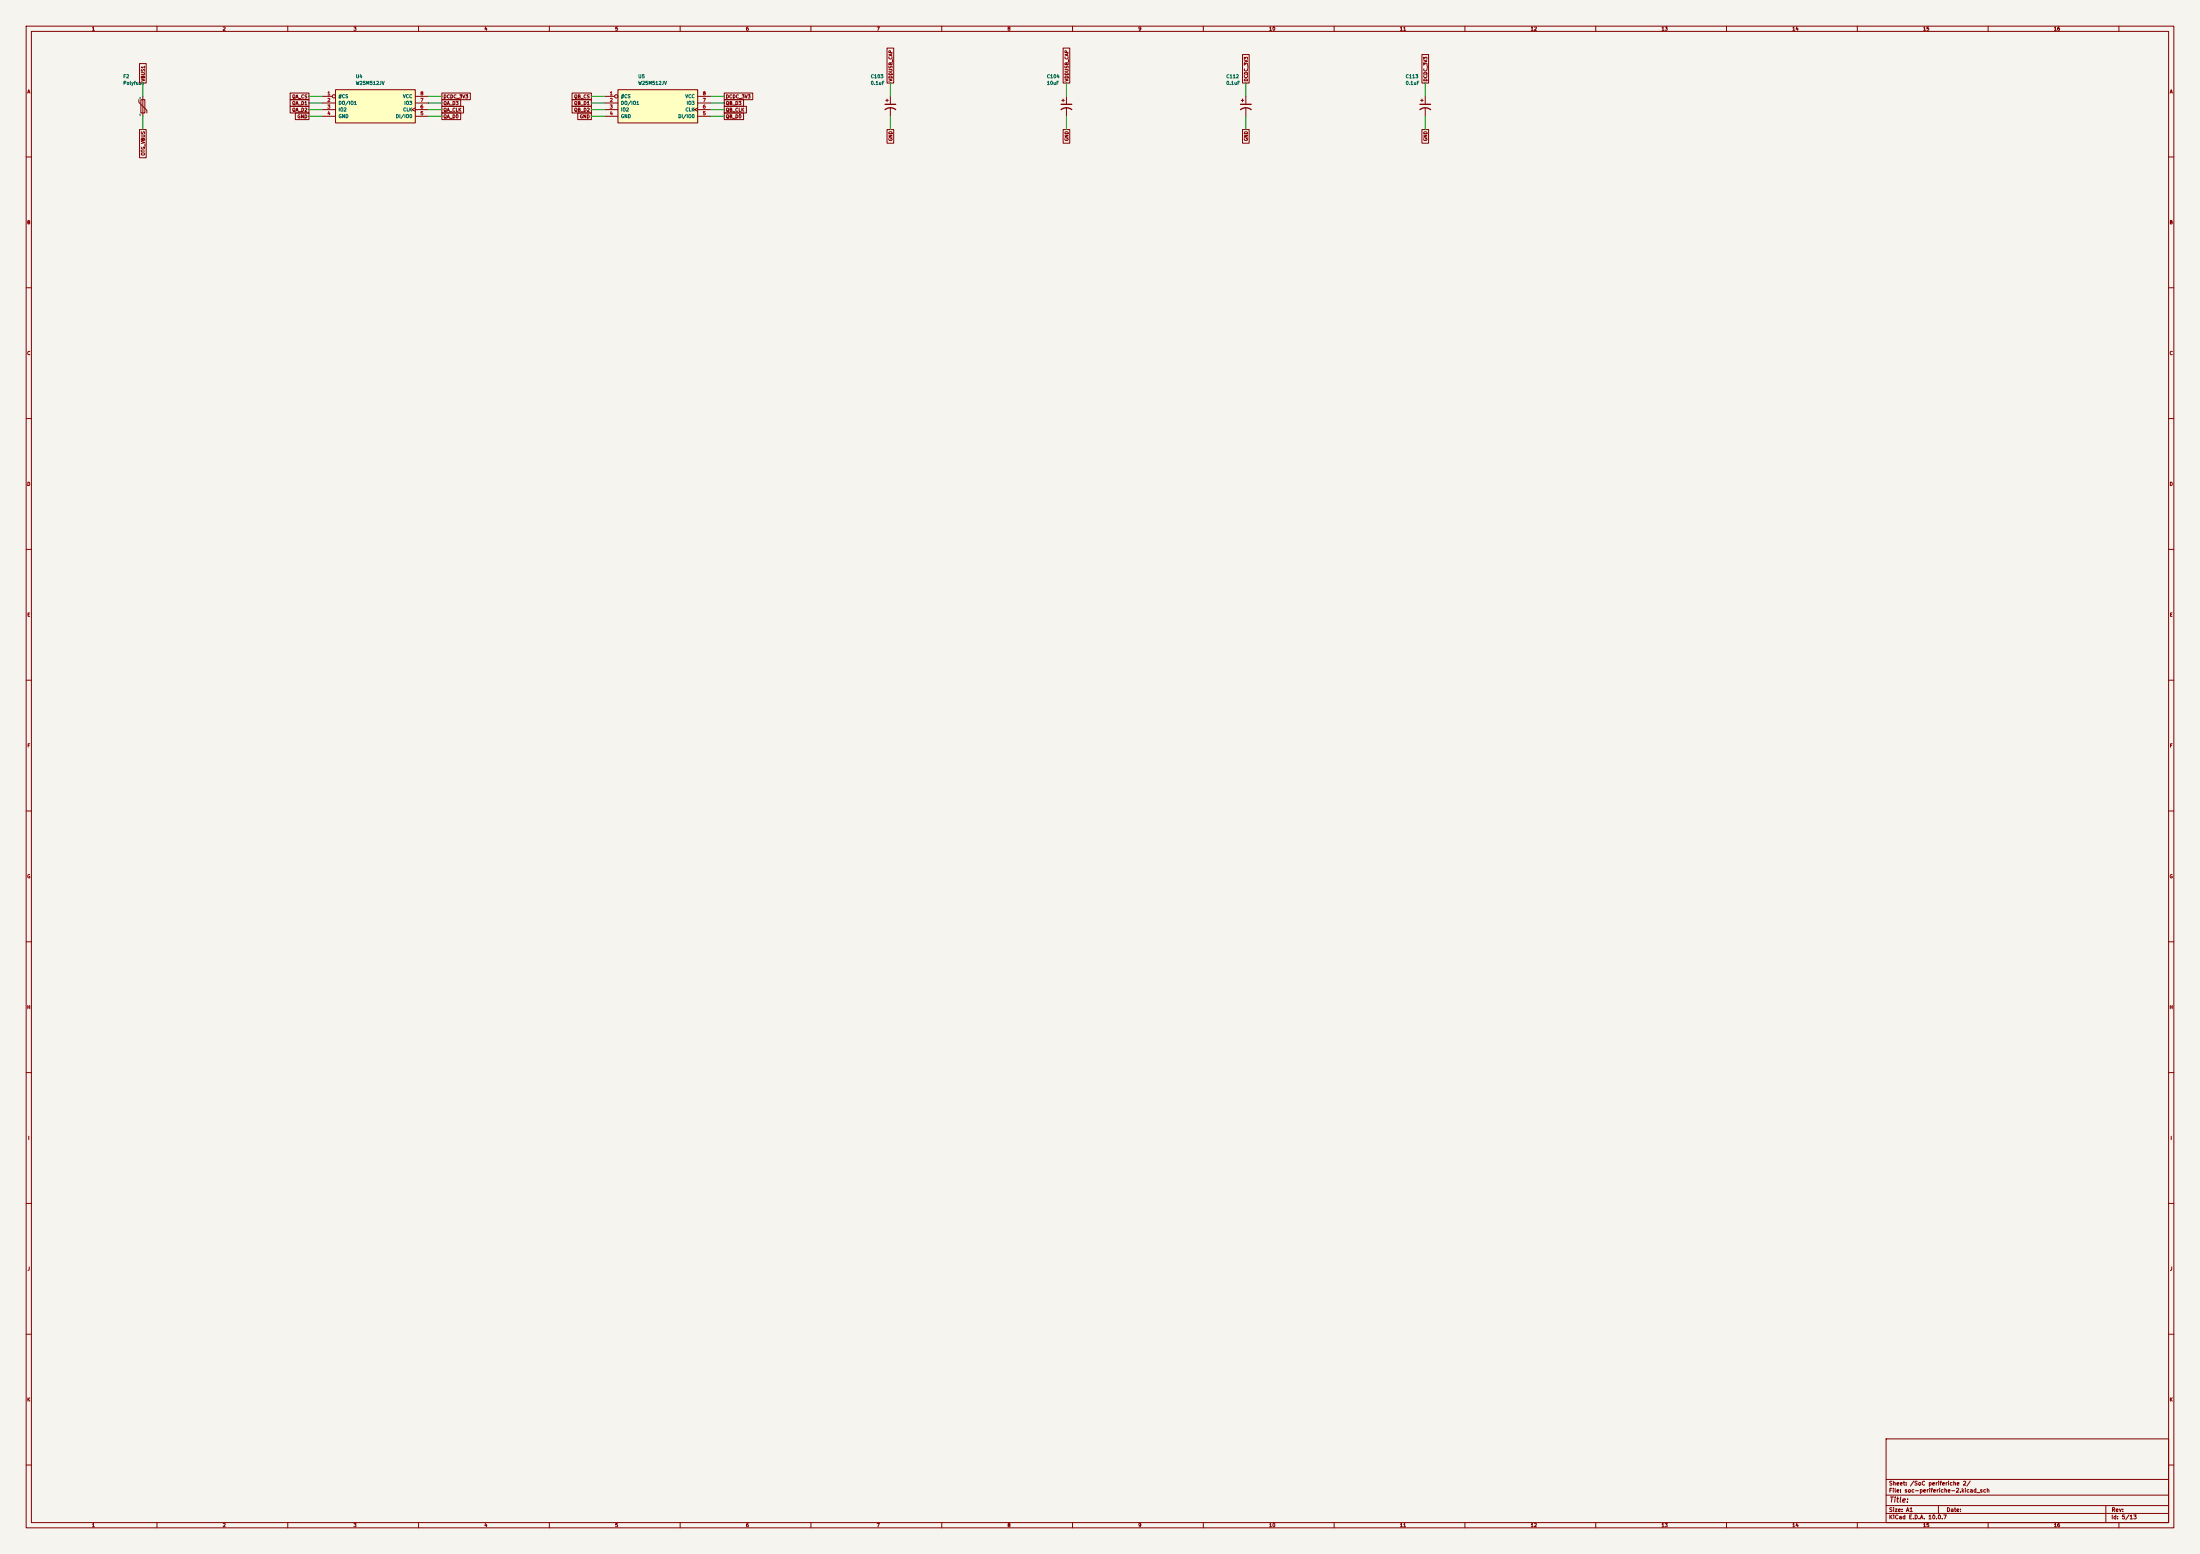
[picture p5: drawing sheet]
(kicad_sch (version 20260306) (generator "eeschema") (generator_version "10.0") (paper "A1") (lib_symbols (symbol "iMX6:Device_Polyfuse"
  (pin_numbers (hide yes))
  (pin_names
   (offset 0))
  (exclude_from_sim no)
  (in_bom yes)
  (on_board yes)
  (in_pos_files yes)
  (duplicate_pin_numbers_are_jumpers no)
  (property "Reference" "F" (at -2.54 0 90) (show_name no) (do_not_autoplace no) (effects (font (size 1.27 1.27))))
  (property "Value" "Device_Polyfuse" (at 2.54 0 90) (show_name no) (do_not_autoplace no) (effects (font (size 1.27 1.27))))
  (property "Footprint" "" (at 1.27 -5.08 0) (show_name no) (do_not_autoplace no) (hide yes) (effects (font (size 1.27 1.27)) (justify left)))
  (property "Datasheet" "" (at 0 0 0) (show_name no) (do_not_autoplace no) (hide yes) (effects (font (size 1.27 1.27))))
  (property "Description" "" (at 0 0 0) (show_name no) (do_not_autoplace no) (hide yes) (effects (font (size 1.27 1.27))))
  (symbol "Device_Polyfuse_0_1"
   (polyline (pts (xy -1.524 2.54) (xy -1.524 1.524) (xy 1.524 -1.524) (xy 1.524 -2.54)) (stroke (width 0) (type solid)) (fill (type none)))
   (rectangle (start -0.762 2.54) (end 0.762 -2.54) (stroke (width 0.254) (type solid)) (fill (type none)))
   (polyline (pts (xy 0 2.54) (xy 0 -2.54)) (stroke (width 0) (type solid)) (fill (type none))))
  (symbol "Device_Polyfuse_1_1"
   (pin passive line (at 0 3.81 270) (length 1.27) (name "~" (effects (font (size 1.27 1.27)))) (number "1" (effects (font (size 1.27 1.27)))))
   (pin passive line (at 0 -3.81 90) (length 1.27) (name "~" (effects (font (size 1.27 1.27)))) (number "2" (effects (font (size 1.27 1.27))))))
  (embedded_fonts no)) (symbol "iMX6:custom_components_W25M512JV"
  (pin_names
   (offset 1.016))
  (exclude_from_sim no)
  (in_bom yes)
  (on_board yes)
  (in_pos_files yes)
  (duplicate_pin_numbers_are_jumpers no)
  (property "Reference" "U" (at 0 1.27 0) (show_name no) (do_not_autoplace no) (effects (font (size 1.524 1.524))))
  (property "Value" "custom_components_W25M512JV" (at 0 -1.27 0) (show_name no) (do_not_autoplace no) (effects (font (size 1.524 1.524))))
  (property "Footprint" "" (at 0 0 0) (show_name no) (do_not_autoplace no) (effects (font (size 1.524 1.524))))
  (property "Datasheet" "" (at 0 0 0) (show_name no) (do_not_autoplace no) (effects (font (size 1.524 1.524))))
  (property "Description" "" (at 0 0 0) (show_name no) (do_not_autoplace no) (hide yes) (effects (font (size 1.27 1.27))))
  (symbol "custom_components_W25M512JV_0_1"
   (rectangle (start -15.24 6.35) (end 15.24 -6.35) (stroke (width 0) (type solid)) (fill (type background))))
  (symbol "custom_components_W25M512JV_1_1"
   (pin passive inverted (at -20.32 3.81 0) (length 5.08) (name "#CS" (effects (font (size 1.27 1.27)))) (number "1" (effects (font (size 1.27 1.27)))))
   (pin bidirectional line (at -20.32 1.27 0) (length 5.08) (name "DO/IO1" (effects (font (size 1.27 1.27)))) (number "2" (effects (font (size 1.27 1.27)))))
   (pin bidirectional line (at -20.32 -1.27 0) (length 5.08) (name "IO2" (effects (font (size 1.27 1.27)))) (number "3" (effects (font (size 1.27 1.27)))))
   (pin power_in line (at -20.32 -3.81 0) (length 5.08) (name "GND" (effects (font (size 1.27 1.27)))) (number "4" (effects (font (size 1.27 1.27)))))
   (pin passive line (at 20.32 -3.81 180) (length 5.08) (name "DI/IO0" (effects (font (size 1.27 1.27)))) (number "5" (effects (font (size 1.27 1.27)))))
   (pin passive clock (at 20.32 -1.27 180) (length 5.08) (name "CLK" (effects (font (size 1.27 1.27)))) (number "6" (effects (font (size 1.27 1.27)))))
   (pin bidirectional line (at 20.32 1.27 180) (length 5.08) (name "IO3" (effects (font (size 1.27 1.27)))) (number "7" (effects (font (size 1.27 1.27)))))
   (pin power_in line (at 20.32 3.81 180) (length 5.08) (name "VCC" (effects (font (size 1.27 1.27)))) (number "8" (effects (font (size 1.27 1.27))))))
  (embedded_fonts no)) (symbol "iMX6:Device_CP1"
  (pin_numbers (hide yes))
  (pin_names
   (offset 0.254) (hide yes))
  (exclude_from_sim no)
  (in_bom yes)
  (on_board yes)
  (in_pos_files yes)
  (duplicate_pin_numbers_are_jumpers no)
  (property "Reference" "C" (at 0.635 2.54 0) (show_name no) (do_not_autoplace no) (effects (font (size 1.27 1.27)) (justify left)))
  (property "Value" "Device_CP1" (at 0.635 -2.54 0) (show_name no) (do_not_autoplace no) (effects (font (size 1.27 1.27)) (justify left)))
  (property "Footprint" "" (at 0 0 0) (show_name no) (do_not_autoplace no) (hide yes) (effects (font (size 1.27 1.27))))
  (property "Datasheet" "" (at 0 0 0) (show_name no) (do_not_autoplace no) (hide yes) (effects (font (size 1.27 1.27))))
  (property "Description" "" (at 0 0 0) (show_name no) (do_not_autoplace no) (hide yes) (effects (font (size 1.27 1.27))))
  (symbol "Device_CP1_0_1"
   (polyline (pts (xy -2.032 0.762) (xy 2.032 0.762)) (stroke (width 0.508) (type solid)) (fill (type none)))
   (polyline (pts (xy -1.778 2.286) (xy -0.762 2.286)) (stroke (width 0) (type solid)) (fill (type none)))
   (polyline (pts (xy -1.27 1.778) (xy -1.27 2.794)) (stroke (width 0) (type solid)) (fill (type none)))
   (arc (start -2.032 -1.27) (mid 0 -0.5572) (end 2.032 -1.27) (stroke (width 0.508) (type solid)) (fill (type none))))
  (symbol "Device_CP1_1_1"
   (pin passive line (at 0 3.81 270) (length 2.794) (name "~" (effects (font (size 1.27 1.27)))) (number "1" (effects (font (size 1.27 1.27)))))
   (pin passive line (at 0 -3.81 90) (length 3.302) (name "~" (effects (font (size 1.27 1.27)))) (number "2" (effects (font (size 1.27 1.27))))))
  (embedded_fonts no))) (wire (pts (xy 54.61 36.83) (xy 54.61 31.75)) (stroke (width 0) (type default))) (global_label "VBUS1" (shape passive) (at 54.61 31.75 90) (fields_autoplaced yes) (effects (font (size 1.27 1.27)) (justify left))) (wire (pts (xy 54.61 44.45) (xy 54.61 49.53)) (stroke (width 0) (type default))) (global_label "OTG_VBUS" (shape passive) (at 54.61 49.53 270) (fields_autoplaced yes) (effects (font (size 1.27 1.27)) (justify right))) (symbol (lib_id "iMX6:Device_Polyfuse") (at 54.61 40.64 0) (unit 1) (body_style 1) (exclude_from_sim no) (in_bom yes) (on_board yes) (in_pos_files yes) (dnp no) (property "Reference" "F2" (at 46.99 29.21 0) (effects (font (size 1.27 1.27)) (justify left))) (property "Value" "Polyfuse" (at 46.99 31.75 0) (effects (font (size 1.27 1.27)) (justify left))) (property "Footprint" "Diode_SMD:D_0805_2012Metric" (at 54.61 40.64 0) (hide yes) (effects (font (size 1.27 1.27)))) (property "Datasheet" "" (at 54.61 40.64 0) (hide yes) (effects (font (size 1.27 1.27)))) (property "Description" "" (at 54.61 40.64 0) (hide yes) (effects (font (size 1.27 1.27)))) (pin "1") (pin "2")) (wire (pts (xy 123.19 36.83) (xy 118.11 36.83)) (stroke (width 0) (type default))) (global_label "QA_CS" (shape passive) (at 118.11 36.83 180) (fields_autoplaced yes) (effects (font (size 1.27 1.27)) (justify right))) (wire (pts (xy 123.19 39.37) (xy 118.11 39.37)) (stroke (width 0) (type default))) (global_label "QA_D1" (shape passive) (at 118.11 39.37 180) (fields_autoplaced yes) (effects (font (size 1.27 1.27)) (justify right))) (wire (pts (xy 123.19 41.91) (xy 118.11 41.91)) (stroke (width 0) (type default))) (global_label "QA_D2" (shape passive) (at 118.11 41.91 180) (fields_autoplaced yes) (effects (font (size 1.27 1.27)) (justify right))) (wire (pts (xy 123.19 44.45) (xy 118.11 44.45)) (stroke (width 0) (type default))) (global_label "GND" (shape passive) (at 118.11 44.45 180) (fields_autoplaced yes) (effects (font (size 1.27 1.27)) (justify right))) (wire (pts (xy 163.83 44.45) (xy 168.91 44.45)) (stroke (width 0) (type default))) (global_label "QA_D0" (shape passive) (at 168.91 44.45 0) (fields_autoplaced yes) (effects (font (size 1.27 1.27)) (justify left))) (wire (pts (xy 163.83 41.91) (xy 168.91 41.91)) (stroke (width 0) (type default))) (global_label "QA_CLK" (shape passive) (at 168.91 41.91 0) (fields_autoplaced yes) (effects (font (size 1.27 1.27)) (justify left))) (wire (pts (xy 163.83 39.37) (xy 168.91 39.37)) (stroke (width 0) (type default))) (global_label "QA_D3" (shape passive) (at 168.91 39.37 0) (fields_autoplaced yes) (effects (font (size 1.27 1.27)) (justify left))) (wire (pts (xy 163.83 36.83) (xy 168.91 36.83)) (stroke (width 0) (type default))) (global_label "DCDC_3V3" (shape passive) (at 168.91 36.83 0) (fields_autoplaced yes) (effects (font (size 1.27 1.27)) (justify left))) (symbol (lib_id "iMX6:custom_components_W25M512JV") (at 143.51 40.64 0) (unit 1) (body_style 1) (exclude_from_sim no) (in_bom yes) (on_board yes) (in_pos_files yes) (dnp no) (property "Reference" "U4" (at 135.89 29.21 0) (effects (font (size 1.27 1.27)) (justify left))) (property "Value" "W25M512JV" (at 135.89 31.75 0) (effects (font (size 1.27 1.27)) (justify left))) (property "Footprint" "Custom Components:WSON8_8x6mm" (at 143.51 40.64 0) (hide yes) (effects (font (size 1.27 1.27)))) (property "Datasheet" "" (at 143.51 40.64 0) (hide yes) (effects (font (size 1.27 1.27)))) (property "Description" "" (at 143.51 40.64 0) (hide yes) (effects (font (size 1.27 1.27)))) (pin "1") (pin "2") (pin "3") (pin "4") (pin "5") (pin "6") (pin "7") (pin "8")) (wire (pts (xy 231.14 36.83) (xy 226.06 36.83)) (stroke (width 0) (type default))) (global_label "QB_CS" (shape passive) (at 226.06 36.83 180) (fields_autoplaced yes) (effects (font (size 1.27 1.27)) (justify right))) (wire (pts (xy 231.14 39.37) (xy 226.06 39.37)) (stroke (width 0) (type default))) (global_label "QB_D1" (shape passive) (at 226.06 39.37 180) (fields_autoplaced yes) (effects (font (size 1.27 1.27)) (justify right))) (wire (pts (xy 231.14 41.91) (xy 226.06 41.91)) (stroke (width 0) (type default))) (global_label "QB_D2" (shape passive) (at 226.06 41.91 180) (fields_autoplaced yes) (effects (font (size 1.27 1.27)) (justify right))) (wire (pts (xy 231.14 44.45) (xy 226.06 44.45)) (stroke (width 0) (type default))) (global_label "GND" (shape passive) (at 226.06 44.45 180) (fields_autoplaced yes) (effects (font (size 1.27 1.27)) (justify right))) (wire (pts (xy 271.78 44.45) (xy 276.86 44.45)) (stroke (width 0) (type default))) (global_label "QB_D0" (shape passive) (at 276.86 44.45 0) (fields_autoplaced yes) (effects (font (size 1.27 1.27)) (justify left))) (wire (pts (xy 271.78 41.91) (xy 276.86 41.91)) (stroke (width 0) (type default))) (global_label "QB_CLK" (shape passive) (at 276.86 41.91 0) (fields_autoplaced yes) (effects (font (size 1.27 1.27)) (justify left))) (wire (pts (xy 271.78 39.37) (xy 276.86 39.37)) (stroke (width 0) (type default))) (global_label "QB_D3" (shape passive) (at 276.86 39.37 0) (fields_autoplaced yes) (effects (font (size 1.27 1.27)) (justify left))) (wire (pts (xy 271.78 36.83) (xy 276.86 36.83)) (stroke (width 0) (type default))) (global_label "DCDC_3V3" (shape passive) (at 276.86 36.83 0) (fields_autoplaced yes) (effects (font (size 1.27 1.27)) (justify left))) (symbol (lib_id "iMX6:custom_components_W25M512JV") (at 251.46 40.64 0) (unit 1) (body_style 1) (exclude_from_sim no) (in_bom yes) (on_board yes) (in_pos_files yes) (dnp no) (property "Reference" "U5" (at 243.84 29.21 0) (effects (font (size 1.27 1.27)) (justify left))) (property "Value" "W25M512JV" (at 243.84 31.75 0) (effects (font (size 1.27 1.27)) (justify left))) (property "Footprint" "Custom Components:WSON8_8x6mm" (at 251.46 40.64 0) (hide yes) (effects (font (size 1.27 1.27)))) (property "Datasheet" "" (at 251.46 40.64 0) (hide yes) (effects (font (size 1.27 1.27)))) (property "Description" "" (at 251.46 40.64 0) (hide yes) (effects (font (size 1.27 1.27)))) (pin "1") (pin "2") (pin "3") (pin "4") (pin "5") (pin "6") (pin "7") (pin "8")) (wire (pts (xy 340.36 36.83) (xy 340.36 31.75)) (stroke (width 0) (type default))) (global_label "VDDUSB_CAP" (shape passive) (at 340.36 31.75 90) (fields_autoplaced yes) (effects (font (size 1.27 1.27)) (justify left))) (wire (pts (xy 340.36 44.45) (xy 340.36 49.53)) (stroke (width 0) (type default))) (global_label "GND" (shape passive) (at 340.36 49.53 270) (fields_autoplaced yes) (effects (font (size 1.27 1.27)) (justify right))) (symbol (lib_id "iMX6:Device_CP1") (at 340.36 40.64 0) (unit 1) (body_style 1) (exclude_from_sim no) (in_bom yes) (on_board yes) (in_pos_files yes) (dnp no) (property "Reference" "C103" (at 332.74 29.21 0) (effects (font (size 1.27 1.27)) (justify left))) (property "Value" "0.1uF" (at 332.74 31.75 0) (effects (font (size 1.27 1.27)) (justify left))) (property "Footprint" "Custom Components:C_0402_narrow" (at 340.36 40.64 0) (hide yes) (effects (font (size 1.27 1.27)))) (property "Datasheet" "" (at 340.36 40.64 0) (hide yes) (effects (font (size 1.27 1.27)))) (property "Description" "" (at 340.36 40.64 0) (hide yes) (effects (font (size 1.27 1.27)))) (pin "1") (pin "2")) (wire (pts (xy 407.67 36.83) (xy 407.67 31.75)) (stroke (width 0) (type default))) (global_label "VDDUSB_CAP" (shape passive) (at 407.67 31.75 90) (fields_autoplaced yes) (effects (font (size 1.27 1.27)) (justify left))) (wire (pts (xy 407.67 44.45) (xy 407.67 49.53)) (stroke (width 0) (type default))) (global_label "GND" (shape passive) (at 407.67 49.53 270) (fields_autoplaced yes) (effects (font (size 1.27 1.27)) (justify right))) (symbol (lib_id "iMX6:Device_CP1") (at 407.67 40.64 0) (unit 1) (body_style 1) (exclude_from_sim no) (in_bom yes) (on_board yes) (in_pos_files yes) (dnp no) (property "Reference" "C104" (at 400.05 29.21 0) (effects (font (size 1.27 1.27)) (justify left))) (property "Value" "10uF" (at 400.05 31.75 0) (effects (font (size 1.27 1.27)) (justify left))) (property "Footprint" "Custom Components:C_0603_narrow" (at 407.67 40.64 0) (hide yes) (effects (font (size 1.27 1.27)))) (property "Datasheet" "" (at 407.67 40.64 0) (hide yes) (effects (font (size 1.27 1.27)))) (property "Description" "" (at 407.67 40.64 0) (hide yes) (effects (font (size 1.27 1.27)))) (pin "1") (pin "2")) (wire (pts (xy 476.25 36.83) (xy 476.25 31.75)) (stroke (width 0) (type default))) (global_label "DCDC_3V3" (shape passive) (at 476.25 31.75 90) (fields_autoplaced yes) (effects (font (size 1.27 1.27)) (justify left))) (wire (pts (xy 476.25 44.45) (xy 476.25 49.53)) (stroke (width 0) (type default))) (global_label "GND" (shape passive) (at 476.25 49.53 270) (fields_autoplaced yes) (effects (font (size 1.27 1.27)) (justify right))) (symbol (lib_id "iMX6:Device_CP1") (at 476.25 40.64 0) (unit 1) (body_style 1) (exclude_from_sim no) (in_bom yes) (on_board yes) (in_pos_files yes) (dnp no) (property "Reference" "C112" (at 468.63 29.21 0) (effects (font (size 1.27 1.27)) (justify left))) (property "Value" "0.1uF" (at 468.63 31.75 0) (effects (font (size 1.27 1.27)) (justify left))) (property "Footprint" "Custom Components:C_0402_narrow" (at 476.25 40.64 0) (hide yes) (effects (font (size 1.27 1.27)))) (property "Datasheet" "" (at 476.25 40.64 0) (hide yes) (effects (font (size 1.27 1.27)))) (property "Description" "" (at 476.25 40.64 0) (hide yes) (effects (font (size 1.27 1.27)))) (pin "1") (pin "2")) (wire (pts (xy 544.83 36.83) (xy 544.83 31.75)) (stroke (width 0) (type default))) (global_label "DCDC_3V3" (shape passive) (at 544.83 31.75 90) (fields_autoplaced yes) (effects (font (size 1.27 1.27)) (justify left))) (wire (pts (xy 544.83 44.45) (xy 544.83 49.53)) (stroke (width 0) (type default))) (global_label "GND" (shape passive) (at 544.83 49.53 270) (fields_autoplaced yes) (effects (font (size 1.27 1.27)) (justify right))) (symbol (lib_id "iMX6:Device_CP1") (at 544.83 40.64 0) (unit 1) (body_style 1) (exclude_from_sim no) (in_bom yes) (on_board yes) (in_pos_files yes) (dnp no) (property "Reference" "C113" (at 537.21 29.21 0) (effects (font (size 1.27 1.27)) (justify left))) (property "Value" "0.1uF" (at 537.21 31.75 0) (effects (font (size 1.27 1.27)) (justify left))) (property "Footprint" "Custom Components:C_0402_narrow" (at 544.83 40.64 0) (hide yes) (effects (font (size 1.27 1.27)))) (property "Datasheet" "" (at 544.83 40.64 0) (hide yes) (effects (font (size 1.27 1.27)))) (property "Description" "" (at 544.83 40.64 0) (hide yes) (effects (font (size 1.27 1.27)))) (pin "1") (pin "2")) (embedded_fonts no))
